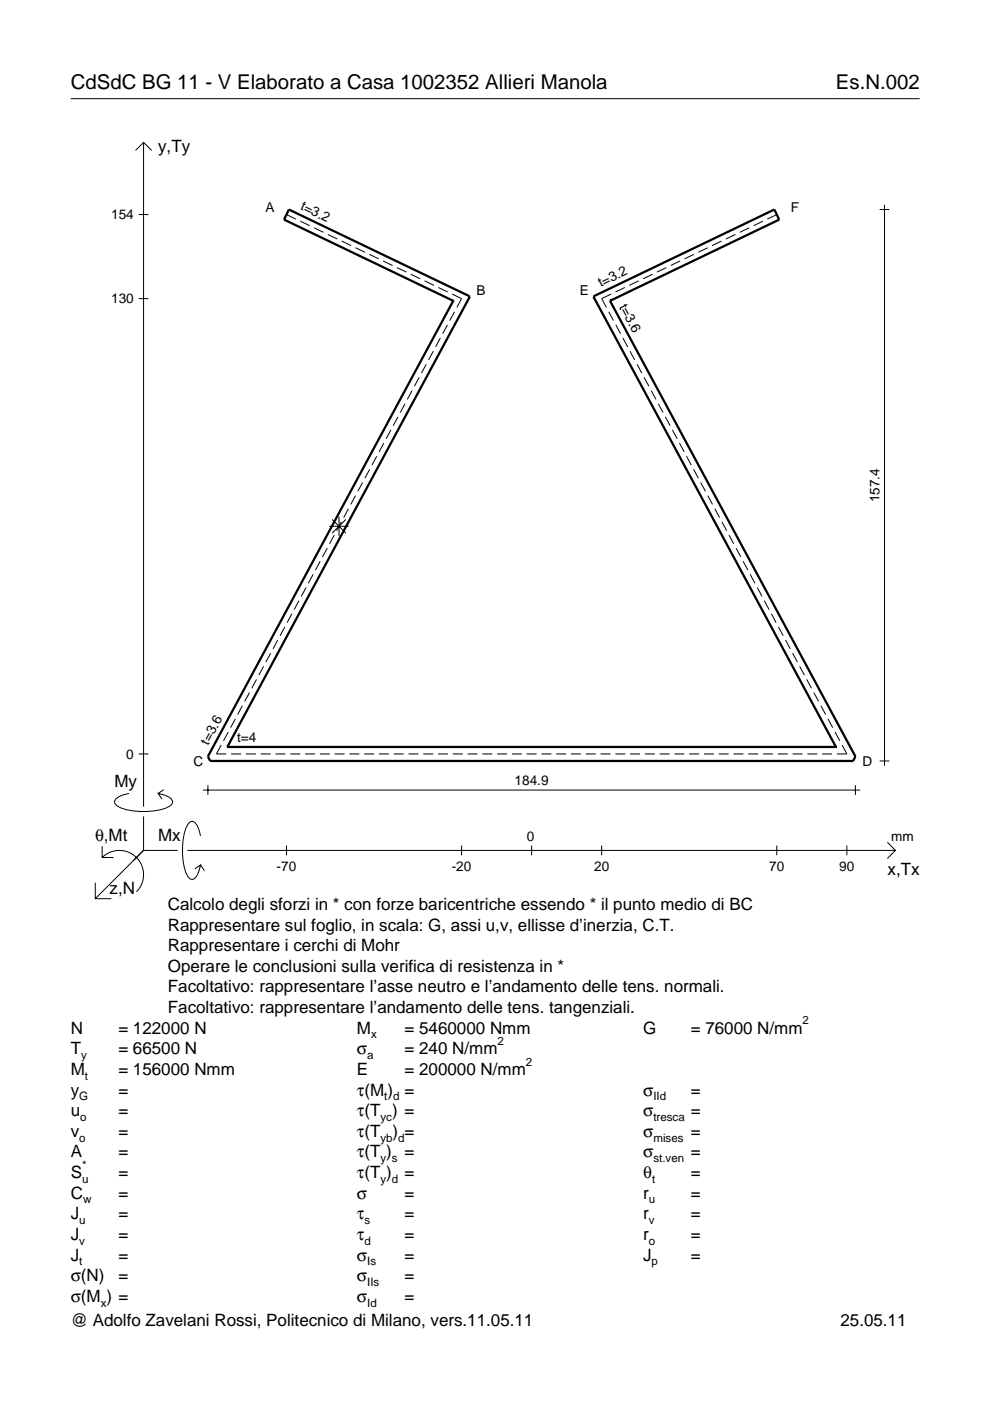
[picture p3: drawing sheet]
<svg xmlns="http://www.w3.org/2000/svg" width="210mm" height="297mm" viewBox="0 0 210 297" stroke-linecap="round" stroke-linejoin="round" font-family="sans-serif">
<g fill="none" stroke="#000" stroke-width=".21">
<path d="M15 20.9h180M28.7 31.9l1.7-1.7 1.8 1.7M30.4 30.2v140.8M29.4 45.5h2.1M60.7 45.5l2 1M63.7 46.9l2 1M66.6 48.3l2 1M69.5 49.7l2 1M72.4 51.1l2 1M75.4 52.5l2 1M78.3 53.9l2 1M81.2 55.3l2 1"/>
<path d="M84.2 56.7l2 1M87.1 58.1l2 1M90 59.5l2 1M135.4 59.5l-2 1M138.4 58.1l-2 1M141.3 56.7l-2 1M144.2 55.3l-2 1M147.1 53.9l-2 1M150.1 52.5l-2 1M153 51.1l-2 1M155.9 49.7l-2 1M158.8 48.3l-2 1"/>
<path d="M161.8 46.9l-2 1M164.7 45.5l-2 1M186.5 44.4h2.1M187.5 43.4v119M29.4 63.3h2.1M90.4 77.2l-1 1.9M91.9 74.5l-1 1.8M92.9 61l2 .9M93.4 71.7l-1 1.8M94.9 68.9l-1 1.9M95.9 62.4l2 .9-1 1.9M96.4 66.1l-1 1.9"/>
<path d="M129.1 66.1l1 1.9M129.6 62.4l-2 .9 1 1.9M130.6 68.9l1 1.9M132.1 71.7l1 1.8M132.5 61l-2 .9M133.6 74.5l1 1.8M135.1 77.2l1 1.9M78.4 99.5l-1 1.9M79.9 96.7l-1 1.9M81.4 93.9l-1 1.9M82.9 91.2l-1 1.8M84.4 88.4l-1 1.9"/>
<path d="M85.9 85.6l-1 1.9M87.4 82.8l-1 1.9M88.9 80l-1 1.9M136.6 80l1 1.9M138.1 82.8l1 1.9M139.6 85.6l1 1.9M141.1 88.4l1 1.9M142.6 91.2l1 1.8M144.1 93.9l1 1.9M145.6 96.7l1 1.9M147.1 99.5l1 1.9M67.9 119l-1 1.9"/>
<path d="M69.4 116.2l-1 1.9M69.8 111.6h4.1M70.4 110.1l2.9 2.9M70.9 113.4l-1 1.9M71.9 109.5v4.1M72.4 110.6l-1 1.9M73.3 110.1l-2.9 2.9M73.9 107.9l-1 1.8M75.4 105.1l-1 1.9M76.9 102.3l-1 1.9M148.6 102.3l1 1.9M150.1 105.1l1 1.9"/>
<path d="M151.6 107.9l1 1.8M153.1 110.6l1 1.9M154.6 113.4l1 1.9M156.1 116.2l1 1.9M157.6 119l1 1.9M57.4 138.5l-1 1.9M58.9 135.7l-1 1.9M60.4 132.9l-1 1.9M61.9 130.1l-1 1.9M63.4 127.4l-1 1.8M64.9 124.6l-1 1.8M66.4 121.8l-1 1.9"/>
<path d="M159.1 121.8l1 1.9M160.6 124.6l1 1.8M162 127.4l1.1 1.8M163.5 130.1l1.1 1.9M165 132.9l1.1 1.9M166.5 135.7l1.1 1.9M168 138.5l1.1 1.9M29.4 159.9h2.1M46.9 158l-1 1.9h2.1M48.4 155.2l-1 1.9M49 159.9h2.1M49.9 152.4l-1 1.9"/>
<path d="M51.4 149.6l-1 1.9M52.1 159.9h2.2M52.9 146.8l-1 1.9M54.4 144.1l-1 1.8M55.3 159.9h2.1M55.9 141.3l-1 1.9M58.4 159.9h2.1M61.5 159.9h2.1M64.7 159.9h2.1M67.8 159.9h2.1M70.9 159.9h2.1M74.1 159.9h2.1"/>
<path d="M77.2 159.9h2.1M80.3 159.9h2.1M83.5 159.9h2.1M86.6 159.9h2.1M89.7 159.9h2.1M92.9 159.9h2.1M96 159.9h2.1M99.1 159.9h2.1M102.3 159.9h2.1M105.4 159.9h2.1M108.5 159.9h2.1M111.7 159.9h2.1"/>
<path d="M114.8 159.9h2.1M117.9 159.9h2.1M121.1 159.9h2.1M124.2 159.9h2.1M127.3 159.9h2.1M130.5 159.9h2.1M133.6 159.9h2.1M136.7 159.9h2.1M139.9 159.9h2.1M143 159.9h2.1M146.1 159.9h2.1M149.3 159.9h2.1"/>
<path d="M152.4 159.9h2.1M155.5 159.9h2.1M158.7 159.9h2.1M161.8 159.9h2.1M164.9 159.9h2.1M168.1 159.9h2.1M169.5 141.3l1.1 1.9M171 144.1l1.1 1.8M171.2 159.9h2.1M172.5 146.8l1.1 1.9M174 149.6l1.1 1.9M174.3 159.9h2.1"/>
<path d="M175.5 152.4l1.1 1.9M177 155.2l1.1 1.9M178.5 158l1.1 1.9h-2.2M21.7 179.4v2.4h2.4M27.3 168.2a3.6 3.6 0 0 0-3 1.7l.1 .5a5.6 5.6 0 0 0 3.8 1.5 13.4 13.4 0 0 0 7.8-1l.5-.5 .1-.5a3.6 3.6 0 0 0-3.1-1.7l.8 1.2M30.4 173.1v7.2M34.7 167.4l-1.2 .8M42.5 177.2a3.6 3.6 0 0 0-1.7-3.1l-.5 .2a5.7 5.7 0 0 0-1.5 3.7 13.3 13.3 0 0 0 1 7.9l.5 .5 .5 .1a3.6 3.6 0 0 0 1.7-3.1l-1.2 .8M43 167.5h139.4M44.1 166.5v2M60.7 179.3v2M97.9 179.3v2"/>
<path d="M112.7 179.3v2M127.6 179.3v2M164.7 179.3v2M179.6 179.3v2M181.4 166.5v2M186.5 161.3h2.1M188.1 178.6l1.7 1.7-1.7 1.7M20.2 187.2v3.3h3.4M21.7 181.8a5.1 5.1 0 0 1 7.2 0 5.1 5.1 0 0 1 0 7.3M30.4 180.3l-10.2 10.2M30.4 180.3h7.2M39.7 180.3h150.1"/>
<path d="M42.5 183.4l.8 1.2"/>
</g>
<path d="M96.1 63.8h.1M96.1 63.8l-35.9-17.2 1-2.2 38.4 18.5-51.4 95.5M96.1 63.8l-52 96.6 .4 .9h136.4l.5-.9-52.1-96.6M129.3 63.8h.1M129.3 63.8l35.9-17.2-1-2.2-38.4 18.5 51.4 95.5M48.2 158.4h.1M48.2 158.4h129M177.2 158.4h.1" fill="none" stroke="#000" stroke-width=".48"/>
<g font-size="4.3">
<text x="15" y="18.9">CdSdC BG 11 - V Elaborato a Casa 1002352 Allieri Manola</text>
<text x="177.2" y="18.9">Es.N.002</text>
</g>
<g font-size="3.6">
<text x="33.5" y="32.3">y,Ty</text>
<text x="24.3" y="166.9">My</text>
<text x="20.1" y="178.2">θ,Mt</text>
<text x="33.5" y="178.2">Mx</text>
<text x="188.2" y="185.5">x,Tx</text>
<text x="23.2" y="189.6">z,N</text>
<text x="35.6" y="192.9">Calcolo degli sforzi in * con forze baricentriche essendo * il punto medio di BC</text>
<text x="35.6" y="197.3">Rappresentare sul foglio, in scala: G, assi u,v, ellisse d’inerzia, C.T.</text>
<text x="35.6" y="201.7">Rappresentare i cerchi di Mohr</text>
<text x="35.6" y="206">Operare le conclusioni sulla verifica di resistenza in *</text>
<text x="35.6" y="210.4">Facoltativo: rappresentare l’asse neutro e l’andamento delle tens. normali.</text>
<text x="35.6" y="214.8">Facoltativo: rappresentare l’andamento delle tens. tangenziali.</text>
<text x="15" y="219.2">N</text>
<text x="25.1" y="219.2">= 122000 N</text>
<text x="75.7" y="219.2">M</text>
<text x="85.8" y="219.2">= 5460000 Nmm</text>
<text x="136.4" y="219.2">G</text>
<text x="146.5" y="219.2">= 76000 N/mm</text>
<text x="15" y="227.9">M</text>
<text x="15" y="223.5">T</text>
<text x="25.1" y="227.9">= 156000 Nmm</text>
<text x="25.1" y="223.5">= 66500 N</text>
<text x="75.7" y="223.5">σ</text>
<text x="75.7" y="227.9">E</text>
<text x="85.8" y="223.5">= 240 N/mm</text>
<text x="85.8" y="227.9">= 200000 N/mm</text>
<text x="15" y="232.3">y</text>
<text x="25.1" y="232.3">=</text>
<text x="75.7" y="232.3">τ(M ) =</text>
<text x="136.4" y="232.3">σ</text>
<text x="146.5" y="232.3">=</text>
<text x="15" y="236.7">u</text>
<text x="25.1" y="236.7">=</text>
<text x="75.7" y="236.7">τ(T ) =</text>
<text x="136.4" y="236.7">σ</text>
<text x="146.5" y="236.7">=</text>
<text x="15" y="245.4">A</text>
<text x="15" y="241">v</text>
<text x="25.1" y="241">=</text>
<text x="25.1" y="245.4">=</text>
<text x="75.7" y="245.4">τ(T )</text>
<text x="75.7" y="241">τ(T</text>
<text x="83.3" y="241">) =</text>
<text x="85.8" y="245.4">=</text>
<text x="136.4" y="241">σ</text>
<text x="136.4" y="245.4">σ</text>
<text x="146.5" y="241">=</text>
<text x="146.5" y="245.4">=</text>
<text x="15" y="249.8">S</text>
<text x="25.1" y="249.8">=</text>
<text x="75.7" y="249.8">τ(T )</text>
<text x="85.8" y="249.8">=</text>
<text x="136.4" y="249.8">θ</text>
<text x="146.5" y="249.8">=</text>
<text x="15" y="254.2">C</text>
<text x="25.1" y="254.2">=</text>
<text x="75.7" y="254.2">σ</text>
<text x="85.8" y="254.2">=</text>
<text x="136.4" y="254.2">r</text>
<text x="146.5" y="254.2">=</text>
<text x="15" y="262.9">J</text>
<text x="15" y="258.5">J</text>
<text x="25.1" y="262.9">=</text>
<text x="25.1" y="258.5">=</text>
<text x="75.7" y="258.5">τ</text>
<text x="75.7" y="262.9">τ</text>
<text x="85.8" y="258.5">=</text>
<text x="85.8" y="262.9">=</text>
<text x="136.4" y="262.9">r</text>
<text x="136.4" y="258.5">r</text>
<text x="146.5" y="262.9">=</text>
<text x="146.5" y="258.5">=</text>
<text x="15" y="267.3">J</text>
<text x="25.1" y="267.3">=</text>
<text x="75.7" y="267.3">σ</text>
<text x="85.8" y="267.3">=</text>
<text x="136.4" y="267.3">J</text>
<text x="146.5" y="267.3">=</text>
<text x="15" y="271.7">σ(N)</text>
<text x="25.1" y="271.7">=</text>
<text x="75.7" y="271.7">σ</text>
<text x="85.8" y="271.7">=</text>
<text x="15" y="276">σ(M ) =</text>
<text x="15" y="281.2">@ Adolfo Zavelani Rossi, Politecnico di Milano, vers.11.05.11</text>
<text x="75.7" y="276">σ</text>
<text x="85.8" y="276">=</text>
<text x="178.2" y="281.2">25.05.11</text>
</g>
<g font-size="2.9">
<text x="23.6" y="46.5">154</text>
<text x="56.3" y="44.9">A</text>
<text x="63.6" y="44.4" transform="rotate(26 63.6 44.4)">t=3.2</text>
<text x="167.6" y="44.9">F</text>
<text x="23.6" y="64.3">130</text>
<text x="101" y="62.6">B</text>
<text x="122.9" y="62.6">E</text>
<text x="127.4" y="60.9" transform="rotate(-26 127.4 60.9)">t=3.2</text>
<text x="131.2" y="65.1" transform="rotate(62 131.2 65.1)">t=3.6</text>
<text x="186.5" y="106.5" transform="rotate(-90 186.5 106.5)">157.4</text>
<text x="26.8" y="160.9">0</text>
<text x="44.1" y="158.1" transform="rotate(-62 44.1 158.1)">t=3.6</text>
<text x="50.3" y="157.3">t=4</text>
<text x="41" y="162.4">C</text>
<text x="109.1" y="166.5">184.9</text>
<text x="182.9" y="162.4">D</text>
<text x="111.7" y="178.2">0</text>
<text x="189" y="178.2">mm</text>
<text x="58.7" y="184.7">-70</text>
<text x="95.8" y="184.7">-20</text>
<text x="126" y="184.7">20</text>
<text x="163.1" y="184.7">70</text>
<text x="178" y="184.7">90</text>
</g>
<g font-size="2.4">
<text x="78.7" y="220.2">x</text>
<text x="105.5" y="221.5">2</text>
<text x="170.2" y="217.2">2</text>
<text x="17.2" y="224.5">y</text>
<text x="77.9" y="224.5">a</text>
<text x="111.5" y="225.9">2</text>
<text x="16.8" y="233.3">G</text>
<text x="18" y="228.9">t</text>
<text x="81.5" y="233.3">t d</text>
<text x="138.5" y="233.3">IId</text>
<text x="17" y="237.7">o</text>
<text x="80.7" y="237.7">yc</text>
<text x="138.5" y="237.7">tresca</text>
<text x="16.8" y="242">o</text>
<text x="80.7" y="242">yb d</text>
<text x="138.5" y="242">mises</text>
<text x="17.4" y="250.8">u</text>
<text x="17.4" y="247.8">*</text>
<text x="80.7" y="246.4">y s</text>
<text x="80.7" y="250.8">y d</text>
<text x="138.2" y="250.8">t</text>
<text x="138.5" y="246.4">st.ven</text>
<text x="17.6" y="255.2">w</text>
<text x="137.6" y="255.2">u</text>
<text x="16.8" y="263.9">v</text>
<text x="16.8" y="259.5">u</text>
<text x="77.3" y="259.5">s</text>
<text x="77.3" y="263.9">d</text>
<text x="137.6" y="263.9">o</text>
<text x="137.6" y="259.5">v</text>
<text x="16.8" y="268.3">t</text>
<text x="77.9" y="268.3">Is</text>
<text x="138.2" y="268.3">p</text>
<text x="77.9" y="272.7">IIs</text>
<text x="21.4" y="277">x</text>
<text x="77.9" y="277">Id</text>
</g>
</svg>
